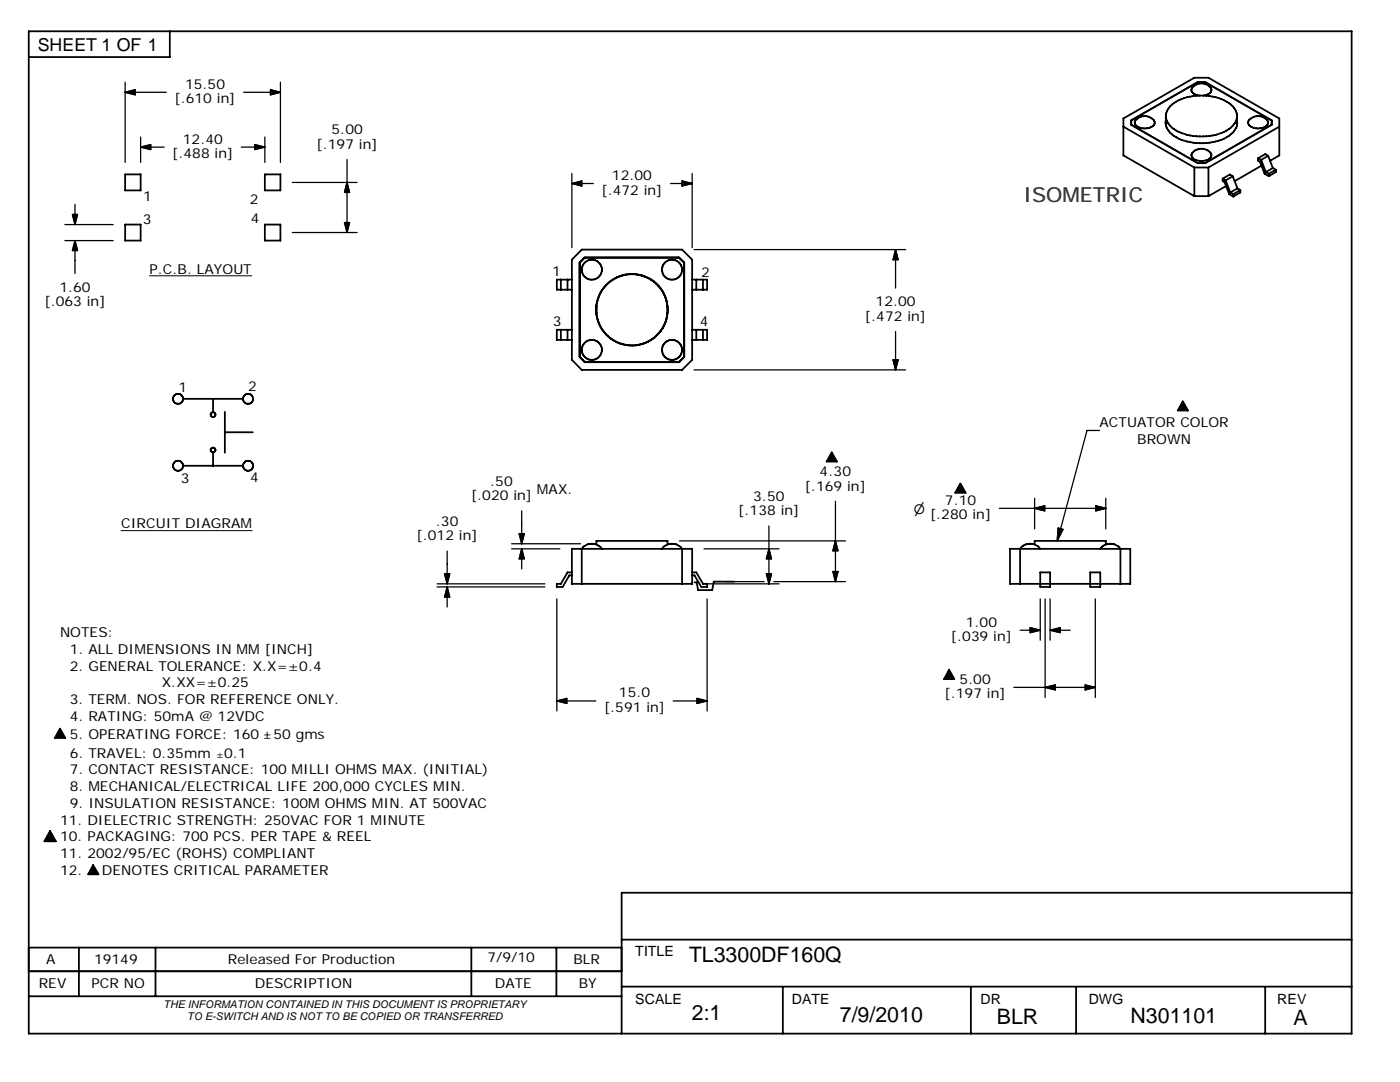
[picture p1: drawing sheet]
<svg xmlns="http://www.w3.org/2000/svg" width="279mm" height="216mm" viewBox="0 0 279 216" stroke-linecap="round" stroke-linejoin="round" font-family="sans-serif">
<g fill="none" stroke="#000" stroke-width=".36">
<path d="M5.7 6.2h264v200h-264zM33.9 6.2v5.2h-28.2M239 16.4h1.5M239.4 19.1a1.43 1.43 0 0 1-1.6-1.3 2.23 2.23 0 0 1 2.1-1.2 2.23 2.23 0 0 1 1.9 1.4 1.63 1.63 0 0 1-1.6 1.1M25 34.8h3.1v3.2h-3.1zM52.9 34.8h3.1v3.2h-3.1zM224.2 25.3l14.2 8.1M225.8 24v.9M226.7 23.9a2.35 2.35 0 0 1 3.7 .4 1.37 1.37 0 0 1-1.6 1.3 2.02 2.02 0 0 1-2.3-1.1zM232.6 24.7a5 5 0 0 0 4.3 3.5 10.7 10.7 0 0 0 8.7-1.4l.7-.6 .4-.7 .2-.8M232.7 24.5l-.1 .2M232.7 24l-.1 .7"/>
<path d="M232.7 23.2v1.7M238.3 30.2a2.33 2.33 0 0 1 3.5 .6 1.43 1.43 0 0 1-1.7 1.3 1.81 1.81 0 0 1-2.3-1.3zM238.4 33.4h2.8M238.4 33.4v5.7M238.4 39.1h2.8M240.5 32.5h-1.5l-13.3-7.6v-.9l13.4-7.6h1.4l13.3 7.6v.9l-13.3 7.7M241.2 33.4v5.7M244 35.6v.5l.4 .2 .9 2.5 .8 .4M244 35.6l.6 .4M244.6 36l.9 2.4M244.7 37.1l-3.5 2M245.5 38.4l.6 .3"/>
<path d="M246 35.2l1 2.4M246 35.2l-1.4 .8M246 35.2l-.6-.4-1.4 .8M246.1 38.7v.5M246.9 23.3a4.4 4.4 0 0 1-3.7 3.4 10.7 10.7 0 0 1-9.3-1.2 2.86 2.86 0 0 1 .4-4.9 10.6 10.6 0 0 1 11.3 .2l.9 1.1 .3 .7 .1 2.3M246.9 24.5v.2M246.9 24v.7M247 37.6l.5 .3M247 37.6l-1.5 .8M247.5 37.9v.5l-1.4 .8M247.5 37.9l-1.4 .8M249.3 23.9a2.37 2.37 0 0 1 3.8 .4 1.45 1.45 0 0 1-1.7 1.3 2.02 2.02 0 0 1-2.3-1.1z"/>
<path d="M251.1 31.6v.4l.3 .3 1 2.4 .8 .5M251.1 31.6l.6 .3M251.7 31.9l.9 2.4M251.7 33.1l-5.3 3.1M252.6 34.3l.6 .4M253.1 31.1l.9 2.4M253.1 31.1l-1.4 .8M253.1 31.1l-.6-.3-1.4 .8M253.2 34.7v.5M253.5 32.1l1.8-1.1v-7.4l-14.1-8.1h-2.8l-14.2 8.1v7.4l14.2 8.1M253.8 24v.9M254 33.5l.6 .4"/>
<path d="M254 33.5l-1.4 .8M254.6 33.9v.4l-1.4 .9M254.6 33.9l-1.4 .8M255.3 25.3l-14.1 8.1M25 44.8h3.1v3.2h-3.1zM52.9 44.8h3.1v3.2h-3.1zM111.9 55.8v2M113.3 55.8v2M114.1 55.8h-3v2h3M115.7 52.4l1-1h18.9l.9 1v18.8l-.9 1.1h-18.9l-1-1.1zM116.1 49.8h20l2 2v20l-2 2h-20l-2-2v-20zM116.8 51.4l-1.1 1.1"/>
<path d="M120.2 57.8a7.1 7.1 0 0 0 3.2 10.6 7.1 7.1 0 0 0 9.7-5.3M120.4 57.5a7.1 7.1 0 0 1 8.6-2.2 7.1 7.1 0 0 1 4.1 7.8M133 59.9a7.1 7.1 0 0 0-11.1-3.9 7.1 7.1 0 0 0 .4 11.7 7.1 7.1 0 0 0 10.8-4.6M135.5 51.4l1 1.1M138.1 55.8h3v2h-3M139 55.8v2M140.3 55.8v2M36.5 79.6h12M42.5 79.6v2.7M111.9 65.8v2M113.3 65.8v2M114.1 65.8h-3v2h3"/>
<path d="M115.7 71.2l1.1 1.1M119 61v1.6M133.1 60.5l.1 1.3-.1 1.3M136.5 71.2l-1 1.1M138.1 65.8h3v2h-3M139 65.8v2M140.3 65.8v2M36.5 92.9h12M42.5 90.3v2.6M44.9 86.3h5.6M44.9 82.2v8.1M166 90.3l1 1.8h-2z"/>
<path d="M191.7 96.5l1 1.8h-2.1zM236.1 80.1l1 1.8h-2zM114.1 114.2h-.8l-1.4 2.3h-.8v.6h1.2l1.3-2.3h.5M114.1 109.5h24v7h-24zM119 108.6v-.7h14.2v.7M120.1 109.5a2.5 2.5 0 0 0-4 0v7M132.1 109.5a2.5 2.5 0 0 1 4 0v7M138.1 114.2h.9l1.3 2.3h.8v.6h-1.1l-1.4-2.3h-.5M146.5 116.1h-4l-.4 1.7h-2.8l-.3-1.6h-.4M201.6 109.5h24v7h-24zM206.5 108.6l-.9-.1a2.4 2.4 0 0 0-2 1v7M206.5 108.6l.6 .4 .5 .5"/>
<path d="M206.5 108.6v-.7h14.2v.7M207.6 114.2h2v2.9h-2zM217.6 114.2h2v2.9h-2zM219.6 109.5a2.5 2.5 0 0 1 4 0v7M189.4 133.6l1.1 1.9h-2.1zM12 145.4l1 1.8h-2zM10 165.8l1.1 2.1h-2.2zM18.6 172.6l1 1.9h-2zM269.7 178.1h-145.6v28.1M5.7 193.8h118.4M5.7 198.8h118.4M5.7 189.1h118.4"/>
<path d="M15.7 189.1v9.7M31 189.1v9.7M94.1 189.1v9.7M111 189.1v9.7M124.1 187.5h145.6M124.1 196.9h145.6M156.2 196.9v9.3M193.8 196.9v9.3M214.8 196.9v9.3M252.5 196.9v9.3"/>
<circle cx="118.1" cy="53.8" r="2.01"/>
<circle cx="134.1" cy="53.8" r="2.01"/>
<circle cx="35.5" cy="79.6" r="1"/>
<circle cx="49.5" cy="79.6" r="1"/>
<circle cx="118.1" cy="69.8" r="2.01"/>
<circle cx="134.1" cy="69.8" r="2"/>
<circle cx="35.5" cy="92.9" r="1.01"/>
<circle cx="42.5" cy="89.8" r=".48"/>
<circle cx="42.5" cy="82.7" r=".47"/>
<circle cx="49.5" cy="92.9" r="1"/>
</g>
<path d="M166 90.3l1 1.8h-2zM191.7 96.5l1 1.8h-2.1zM236.1 80.1l1 1.8h-2zM189.4 133.6l1.1 1.9h-2.1zM12 145.4l1 1.8h-2zM10 165.8l1.1 2.1h-2.2zM18.6 172.6l1 1.9h-2z" fill="#000" stroke="#000" stroke-width=".2"/>
<g fill="none" stroke="#000" stroke-width=".25">
<path d="M25 18.4h8.2M25 18.4l2-.5v1zM25 16.4v16M48.6 18.4h7.4M54 17.9l2 .5-2 .5zM56 16.4v16M28.1 29.4h4.7M28.1 29.4l2-.5v.9zM28.1 27.3v5.1M48.2 29.4h4.7M50.8 28.9l2.1 .5-2.1 .4zM52.9 27.3v5.1"/>
<path d="M58.3 36.4h13M69.3 31.8v14.6M69.3 36.4l.5 2h-1.1zM114.1 36.6h4.3M114.1 36.6l2-.5v1zM114.1 34.6v14.8M133.8 36.6h4.3M136.1 36.1l2 .5-2 .5zM138.1 34.6v14.8M13 48h9.6M13 44.8h9.6M14.5 42.8h1l-.5 2z"/>
<path d="M15 40.8v4M15 48v6.6M15 48l.5 2h-1zM58.3 46.4h13M68.7 44.4h1.1l-.5 2zM138.5 49.8h42.2M178.7 49.8v7.7M178.7 49.8l.5 2h-1zM138.5 73.8h42.2M178.2 71.8h1l-.5 2zM178.7 66.1v7.7M206.5 99.4v6.1"/>
<path d="M219.4 85.9h-2.5l-5.9 22M220.7 99.4v6.1M87.2 116.5h21.5M87.2 117.1h21.5M88.7 114.5h1l-.5 2zM89.2 110v6.5M89.2 117.1v4M89.2 117.1l.5 2h-1zM102.1 109.5h9.6M102.1 108.5h13.8M103.6 106.5h1l-.5 2zM104.1 101.9v6.6"/>
<path d="M104.1 109.5v4M104.1 109.5l.5 2h-1zM111.1 119.5v22.4M135.6 107.9h33.1M140.5 109.5h15M140.5 116.5h15M141.1 119.5v22.4M144.8 116.1h7.7M153 114.5h1l-.5 2zM153.5 109.5l.5 2h-1zM153.5 104.9v11.6M154.5 116.1h14.2"/>
<path d="M166.2 114h1l-.5 2.1zM166.7 100v16.1M166.7 107.9l.5 2h-1zM199.4 101.4h21.3M206.5 101.4l2-.5v1zM207.6 119.5v8.2M208.6 119.5v19.7M209.6 119.5v8.2M211.2 105.4l.9 .2-1.1 2.3zM218.6 119.5v19.7M218.7 100.9l2 .5-2 .5zM111.1 139.9h7.8"/>
<path d="M111.1 139.9l2-.5v1zM134.3 139.9h6.8M139.1 139.4l2 .5-2 .5zM202.3 137.2h16.3M203.6 125.8h4M205.6 125.2l2 .6-2 .4zM208.6 137.2l2-.5v1zM209.6 125.8h4M209.6 125.8l2-.6v1zM216.6 136.7l2 .5-2 .5z"/>
</g>
<g fill="#000" stroke="#000" stroke-width=".25">
<path d="M25 18.4l2-.5v1zM54 17.9l2 .5-2 .5zM28.1 29.4l2-.5v.9zM50.8 28.9l2.1 .5-2.1 .4zM69.3 36.4l.5 2h-1.1zM114.1 36.6l2-.5v1zM136.1 36.1l2 .5-2 .5zM14.5 42.8h1l-.5 2zM15 48l.5 2h-1zM68.7 44.4h1.1l-.5 2zM178.7 49.8l.5 2h-1zM178.2 71.8h1l-.5 2z"/>
<path d="M88.7 114.5h1l-.5 2zM89.2 117.1l.5 2h-1zM103.6 106.5h1l-.5 2zM104.1 109.5l.5 2h-1zM153 114.5h1l-.5 2zM153.5 109.5l.5 2h-1zM166.2 114h1l-.5 2.1zM166.7 107.9l.5 2h-1zM206.5 101.4l2-.5v1zM211.2 105.4l.9 .2-1.1 2.3zM218.7 100.9l2 .5-2 .5zM111.1 139.9l2-.5v1z"/>
<path d="M205.6 125.2l2 .6-2 .4zM208.6 137.2l2-.5v1zM209.6 125.8l2-.6v1zM216.6 136.7l2 .5-2 .5zM139.1 139.4l2 .5-2 .5z"/>
</g>
<path d="M29.8 55h20.5M24.2 105.9h26.1" fill="none" stroke="#000" stroke-width=".2"/>
<g font-size="4.3">
<text x="137.5" y="191.9">TL3300DF160Q</text>
<text x="138.1" y="203.5">2:1</text>
<text x="167.6" y="203.9">7/9/2010</text>
<text x="198.9" y="204.3">BLR</text>
<text x="225.6" y="204.1">N301101</text>
<text x="258.2" y="204.5">A</text>
</g>
<text font-size="4.1" fill="#3f3f3f" x="204.2" y="40.3">ISOMETRIC</text>
<text font-size="3.5" x="7.5" y="10.2">SHEET 1 OF 1</text>
<g font-size="2.8">
<text x="126.8" y="190.7">TITLE</text>
<text x="126.8" y="200.3">SCALE</text>
<text x="158" y="200.3">DATE</text>
<text x="195.7" y="200.3">DR</text>
<text x="217.3" y="200.3">DWG</text>
<text x="254.9" y="200.3">REV</text>
</g>
<g font-size="2.7">
<text x="36.9" y="17.8">15.50</text>
<text x="34.8" y="20.6">[.610 in]</text>
<text x="36.5" y="28.7">12.40</text>
<text x="63.2" y="29.7">[.197 in]</text>
<text x="66.2" y="26.8">5.00</text>
<text x="34.4" y="31.6">[.488 in]</text>
<text x="122.1" y="35.9">12.00</text>
<text x="28.6" y="40">1</text>
<text x="49.9" y="40.7">2</text>
<text x="120" y="38.8">[.472 in]</text>
<text x="28.5" y="44.7">3</text>
<text x="50.1" y="44.5">4</text>
<text x="11.9" y="58.2">1.60</text>
<text x="29.8" y="54.6">P.C.B. LAYOUT</text>
<text x="110.2" y="55">1</text>
<text x="139.9" y="55.2">2</text>
<text x="8.9" y="61.1">[.063 in]</text>
<text x="110.3" y="65.1">3</text>
<text x="139.7" y="65.1">4</text>
<text x="172.6" y="64">[.472 in]</text>
<text x="174.7" y="61.1">12.00</text>
<text x="35.6" y="78.1">1</text>
<text x="49.5" y="78">2</text>
<text x="219.4" y="85.2">ACTUATOR COLOR</text>
<text x="226.9" y="88.6">BROWN</text>
<text x="163.6" y="95">4.30</text>
<text x="36.1" y="96.4">3</text>
<text x="49.9" y="96.2">4</text>
<text x="94" y="99.8">[.020 in]</text>
<text x="97.8" y="96.9">.50</text>
<text x="107.2" y="98.6">MAX.</text>
<text x="150.3" y="99.9">3.50</text>
<text x="160.6" y="97.9">[.169 in]</text>
<text x="188.6" y="100.8">7.10</text>
<text x="24.2" y="105.4">CIRCUIT DIAGRAM</text>
<text x="83.1" y="107.8">[.012 in]</text>
<text x="87" y="104.9">.30</text>
<text x="147.3" y="102.8">[.138 in]</text>
<text x="185.6" y="103.6">[.280 in]</text>
<text x="192.7" y="125.1">1.00</text>
<text x="12" y="127.1">NOTES:</text>
<text x="13.9" y="130.5">1. ALL DIMENSIONS IN MM [INCH]</text>
<text x="189.8" y="127.9">[.039 in]</text>
<text x="13.9" y="133.8">2. GENERAL TOLERANCE: X.X=±0.4</text>
<text x="32.3" y="137.1">X.XX=±0.25</text>
<text x="191.5" y="136.5">5.00</text>
<text x="13.9" y="140.5">3. TERM. NOS. FOR REFERENCE ONLY.</text>
<text x="13.9" y="143.8">4. RATING: 50mA @ 12VDC</text>
<text x="120.5" y="142.1">[.591 in]</text>
<text x="123.5" y="139.2">15.0</text>
<text x="188.5" y="139.3">[.197 in]</text>
<text x="13.9" y="147.5">5. OPERATING FORCE: 160</text>
<text x="54.6" y="147.5">50 gms</text>
<text x="13.9" y="154.5">7. CONTACT RESISTANCE: 100 MILLI OHMS MAX. (INITIAL)</text>
<text x="13.9" y="151.2">6. TRAVEL: 0.35mm</text>
<text x="44.7" y="151.2">0.1</text>
<text x="13.9" y="157.9">8. MECHANICAL/ELECTRICAL LIFE 200,000 CYCLES MIN.</text>
<text x="13.9" y="161.2">9. INSULATION RESISTANCE: 100M OHMS MIN. AT 500VAC</text>
<text x="12" y="164.5">11. DIELECTRIC STRENGTH: 250VAC FOR 1 MINUTE</text>
<text x="12" y="167.9">10. PACKAGING: 700 PCS. PER TAPE &amp; REEL</text>
<text x="12" y="171.2">11. 2002/95/EC (ROHS) COMPLIANT</text>
<text x="12" y="174.5">12.</text>
<text x="20.3" y="174.5">DENOTES CRITICAL PARAMETER</text>
<text x="7.7" y="197.2">REV</text>
<text x="9.2" y="192.4">A</text>
<text x="18.3" y="197.2">PCR NO</text>
<text x="18.8" y="192.4">19149</text>
<text x="45.5" y="192.4">Released For Production</text>
<text x="50.9" y="197.2">DESCRIPTION</text>
<text x="97.3" y="192">7/9/10</text>
<text x="98.8" y="197.2">DATE</text>
<text x="114.4" y="192.4">BLR</text>
<text x="115.5" y="197.2">BY</text>
</g>
<text font-size="2.6" x="182.4" y="102.6">⌀</text>
<g font-size="2.1">
<text x="32.6" y="201.2">THE INFORMATION CONTAINED IN THIS DOCUMENT IS PROPRIETARY</text>
<text x="37.4" y="203.6">TO E-SWITCH AND IS NOT TO BE COPIED OR TRANSFERRED</text>
</g>
<g font-size="2">
<text x="52.7" y="147.5">±</text>
<text x="43.1" y="151.2">±</text>
</g>
</svg>
